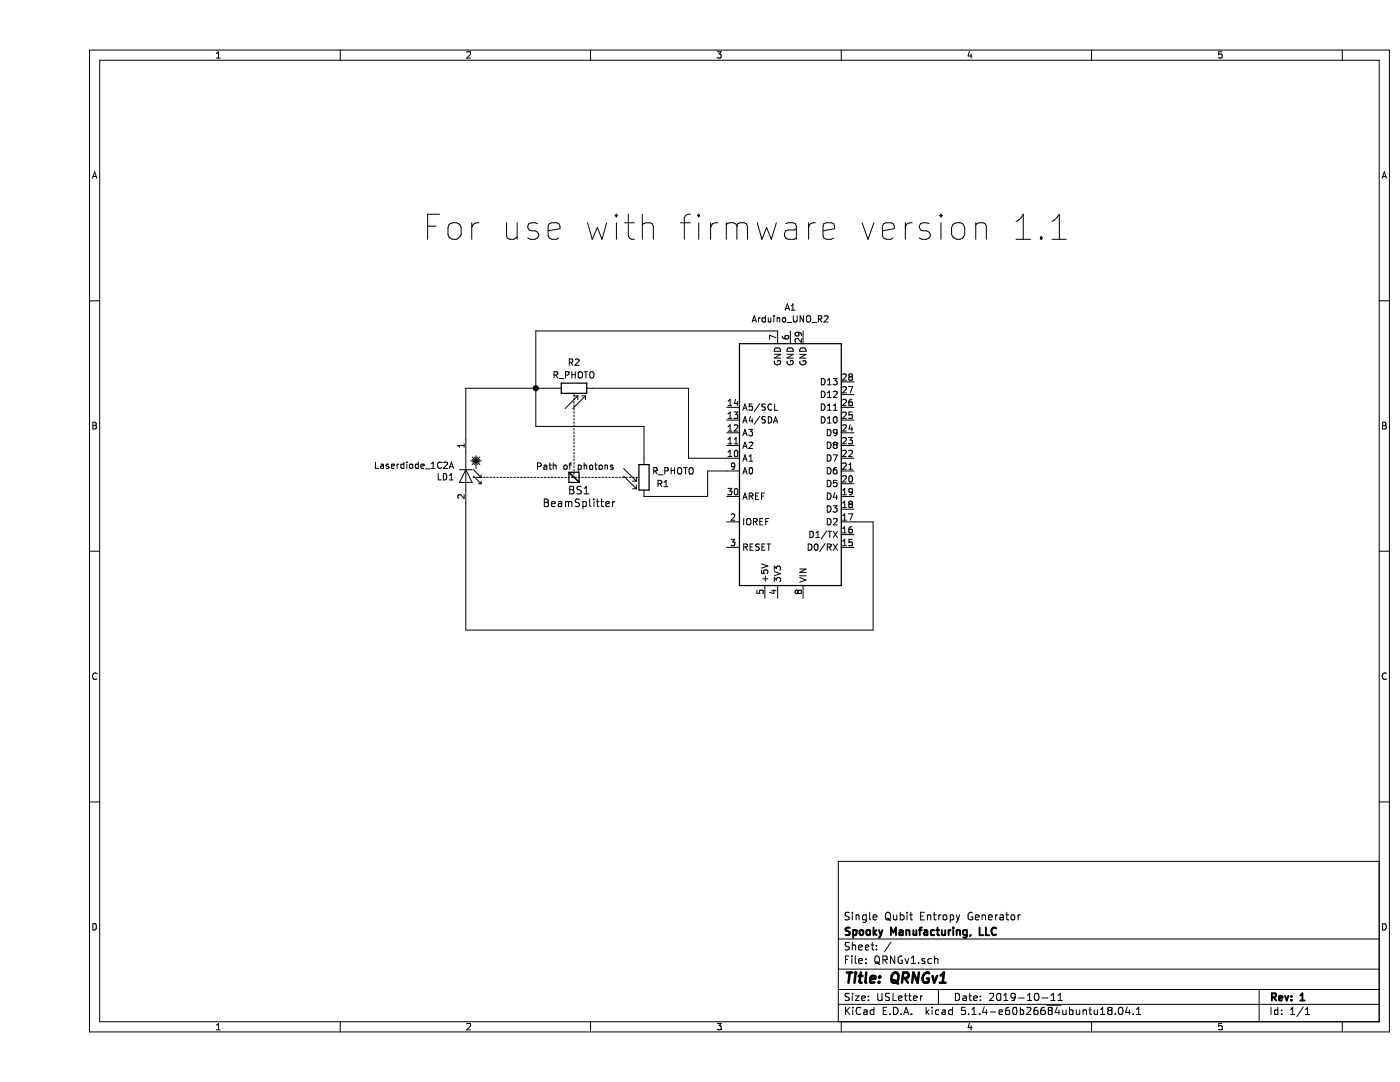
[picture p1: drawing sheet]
EESchema Schematic File Version 4
EELAYER 30 0
EELAYER END
$Descr USLetter 11000 8500
encoding utf-8
Sheet 1 1
Title "QRNGv1"
Date "2019-10-11"
Rev "1"
Comp "Spooky Manufacturing, LLC"
Comment1 "Single Qubit Entropy Generator"
Comment2 ""
Comment3 ""
Comment4 ""
$EndDescr
$Comp
L MCU_Module:Arduino_UNO_R2 A1
U 1 1
P 5900 3700
F 0 "A1" H 5900 2419 50  0000 C CNN
F 1 "Arduino_UNO_R2" H 5900 2510 50  0000 C CNN
F 2 "Module:Arduino_UNO_R2" H 6050 2650 50  0001 L CNN
F 3 "https://www.arduino.cc/en/Main/arduinoBoardUno" H 5700 4750 50  0001 C CNN
	1    5900 3700
	-1   0    0    1   
$EndComp
$Comp
L Device:R_PHOTO R1
U 1 1
P 4750 3750
F 0 "R1" H 4950 3700 50  0000 R CNN
F 1 "R_PHOTO" H 5150 3800 50  0000 R CNN
F 2 "" V 4800 3500 50  0001 L CNN
F 3 "~" H 4750 3700 50  0001 C CNN
	1    4750 3750
	1    0    0    -1  
$EndComp
$Comp
L Device:R_PHOTO R2
U 1 1
P 4200 3050
F 0 "R2" V 4400 3050 50  0000 C CNN
F 1 "R_PHOTO" V 4300 3050 50  0000 C CNN
F 2 "" V 4250 2800 50  0001 L CNN
F 3 "~" H 4200 3000 50  0001 C CNN
	1    4200 3050
	0    -1   -1   0   
$EndComp
$Comp
L Device:Laserdiode_1C2A LD1
U 1 1
P 3350 3750
F 0 "LD1" V 3346 3662 50  0000 R CNN
F 1 "Laserdiode_1C2A" V 3255 3662 50  0000 R CNN
F 2 "" H 3250 3725 50  0001 C CNN
F 3 "~" H 3380 3550 50  0001 C CNN
	1    3350 3750
	0    1    1    0   
$EndComp
$Comp
L Quantum:BeamSplitter5050-Macro BS1
U 1 1
P 4200 3750
F 0 "BS1" V 4300 3700 60  0000 L CNN
F 1 "BeamSplitter" V 4400 3500 60  0000 L CNN
F 2 "" H 4200 3750 60  0001 C CNN
F 3 "" H 4200 3750 60  0001 C CNN
	1    4200 3750
	0    1    1    0   
$EndComp
Wire Notes Line
	4200 3100 4200 3750
Wire Notes Line
	4700 3750 3400 3750
Wire Wire Line
	4750 3900 5250 3900
Wire Wire Line
	5250 3900 5250 3700
Wire Wire Line
	5250 3700 5400 3700
Wire Wire Line
	5400 3600 5100 3600
Wire Wire Line
	5100 3600 5100 3050
Wire Wire Line
	5100 3050 4350 3050
Wire Wire Line
	4750 3600 4750 3350
Wire Wire Line
	4750 3350 3900 3350
Wire Wire Line
	3900 3350 3900 3050
Wire Wire Line
	3900 3050 4050 3050
Wire Wire Line
	3900 3050 3900 2600
Wire Wire Line
	3900 2600 5800 2600
Connection ~ 3900 3050
Wire Wire Line
	3350 3450 3350 3050
Wire Wire Line
	3350 3050 3900 3050
Wire Wire Line
	3350 3950 3350 4950
Wire Wire Line
	3350 4950 6550 4950
Wire Wire Line
	6550 4950 6550 4100
Wire Wire Line
	6550 4100 6400 4100
Text Notes 3900 3700 0    50   ~ 0
Path of photons
Text Notes 3000 1900 0    197  ~ 0
For use with firmware version 1.1
$EndSCHEMATC
